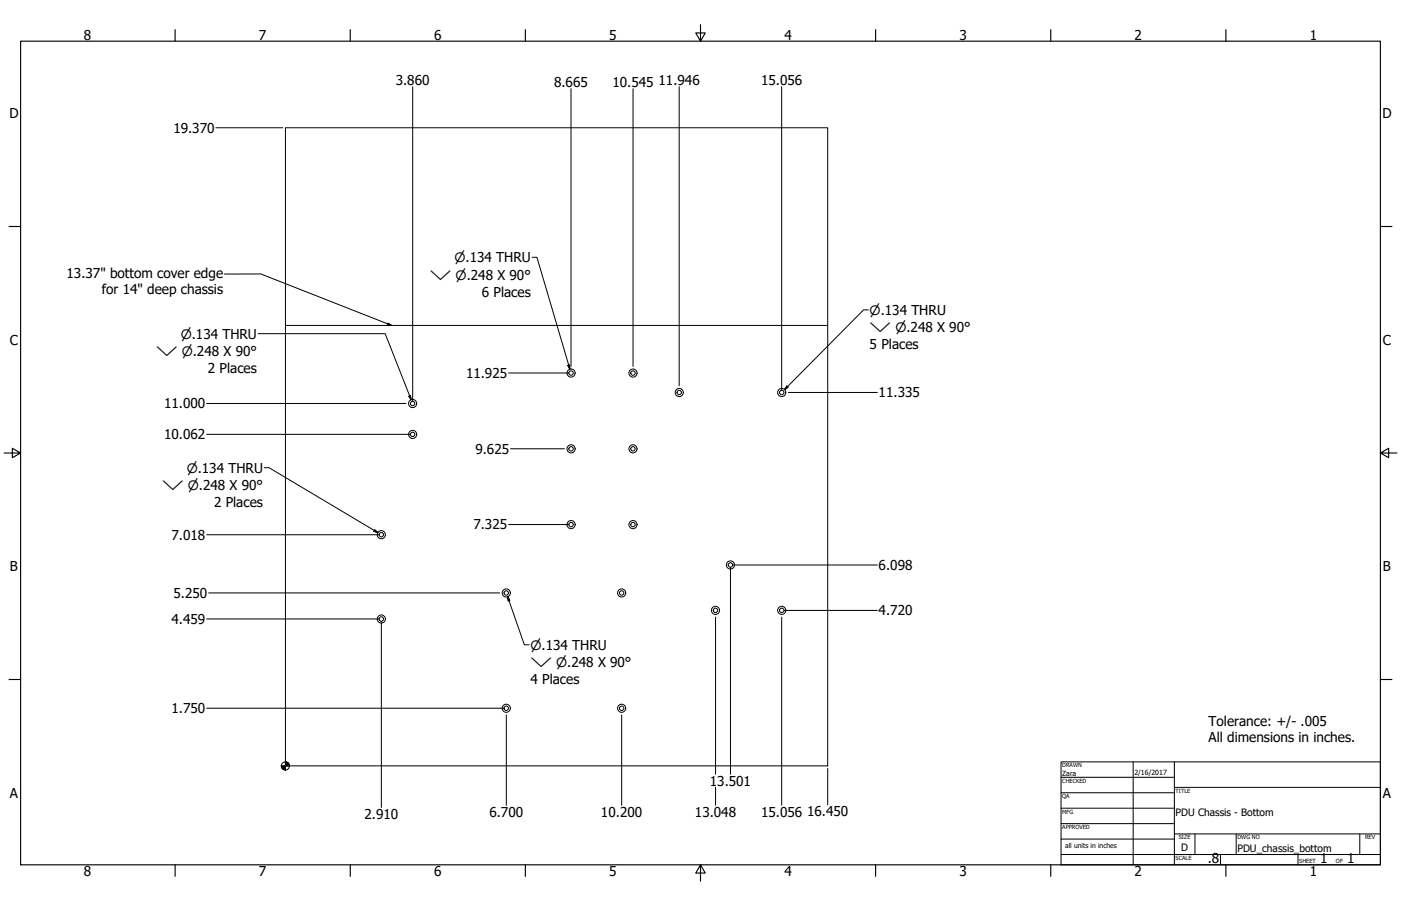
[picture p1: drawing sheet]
<svg xmlns="http://www.w3.org/2000/svg" width="864mm" height="559mm" viewBox="0 0 864 559" stroke-linecap="round" stroke-linejoin="round" font-family="sans-serif">
<!-- layer: Visible (ANSI) -->
<g fill="none" stroke="#000" stroke-width=".62">
<path d="M176 79h334v393h-334z"/>
<circle cx="352" cy="230" r="2.5"/>
<circle cx="352" cy="230" r="1.4"/>
<circle cx="390" cy="230" r="2.5"/>
<circle cx="390" cy="230" r="1.4"/>
<circle cx="254" cy="249" r="2.5"/>
<circle cx="254" cy="249" r="1.4"/>
<circle cx="419" cy="242" r="2.5"/>
<circle cx="419" cy="242" r="1.4"/>
<circle cx="482" cy="242" r="2.5"/>
<circle cx="482" cy="242" r="1.4"/>
<circle cx="254" cy="268" r="2.5"/>
<circle cx="254" cy="268" r="1.4"/>
<circle cx="352" cy="277" r="2.5"/>
<circle cx="352" cy="277" r="1.4"/>
<circle cx="390" cy="277" r="2.5"/>
<circle cx="390" cy="277" r="1.4"/>
<circle cx="235" cy="330" r="2.5"/>
<circle cx="235" cy="330" r="1.4"/>
<circle cx="352" cy="324" r="2.5"/>
<circle cx="352" cy="324" r="1.4"/>
<circle cx="390" cy="324" r="2.5"/>
<circle cx="390" cy="324" r="1.4"/>
<circle cx="450" cy="348" r="2.5"/>
<circle cx="450" cy="348" r="1.4"/>
<circle cx="312" cy="366" r="2.5"/>
<circle cx="312" cy="366" r="1.4"/>
<circle cx="383" cy="366" r="2.5"/>
<circle cx="383" cy="366" r="1.4"/>
<circle cx="441" cy="376" r="2.5"/>
<circle cx="441" cy="376" r="1.4"/>
<circle cx="482" cy="376" r="2.5"/>
<circle cx="482" cy="376" r="1.4"/>
<circle cx="235" cy="382" r="2.5"/>
<circle cx="235" cy="382" r="1.4"/>
<circle cx="312" cy="437" r="2.5"/>
<circle cx="312" cy="437" r="1.4"/>
<circle cx="383" cy="437" r="2.5"/>
<circle cx="383" cy="437" r="1.4"/>
</g>
<!-- layer: Border (ANSI) -->
<g fill="none" stroke="#000" stroke-width=".7">
<path d="M108 18v7M216 18v7M324 18v7M432 15v10l-3-5h6l-3 5M540 18v7M648 18v7M756 18v7M13 25h838v508h-838zM6 140h7M851 140h7M3 279h10l-5-3v6l5-3M851 279l5 3v-6l-5 3h10"/>
<path d="M6 419h7M851 419h7M108 533v8M216 533v8M324 533v8M432 533l3 5h-6l3-5v11M540 533v8M648 533v8M756 533v8"/>
</g>
<!-- layer: Title (ANSI) -->
<g fill="none" stroke="#000" stroke-width=".62">
<path d="M654 470h197v63h-197zM654 479h70M698 470v63M724 470v63M654 489h70M654 498h70M724 486h127M654 508h70M654 518h70M724 514h127M737 514v13M762 514v13"/>
<path d="M838 514v13M654 527h197M752 527v6M800 527v6"/>
</g>
<!-- layer: Sketch Geometry (ANSI) -->
<path d="M176 201h334" fill="none" stroke="#000" stroke-width=".62"/>
<!-- layer: Dimension (ANSI) -->
<g fill="none" stroke="#000" stroke-width=".62">
<path d="M254 53v194M352 55v171M390 55v171M419 53v185M482 53v187M133 79h41M313 230h37M127 249h123M486 242h55M127 268h126M315 277h33M127 330h106"/>
<path d="M313 324h37M450 350v128M452 348h89M129 366h179M483 376h58M127 382h106M235 383v115M441 381v97M482 381v116M127 437h184M312 441v56M383 441v56"/>
<path d="M510 474v22M441 486v11"/>
<circle cx="176" cy="472" r="2.5"/>
</g>
<path d="M173 472l1 2zM173 472l2 3zM173 472l3 3h-1zM176 472h2zM176 470l2 2h-2zM176 470v5zM173 472h3v3zM173 472h3zM178 471v1zM177 470l1 2zM176 470h1l1 2z" fill="#000" stroke="#000" stroke-width=".62"/>
<!-- layer: Symbol (ANSI) -->
<path d="M328 159h3l20 69M138 169h23l80 32M239 199l2 2-2-1zM535 191h-3l-48 49M159 206h78l16 41M350 225h1v3zM485 238l1 1-2 1zM252 244h1v3zM163 288h3l67 40M231 327l2 1h-2zM313 368l1 2-1 1zM313 368l10 30h3" fill="none" stroke="#000" stroke-width=".62"/>
<path d="M239 200l2 1zM239 199l2 2-2-1zM350 225l1 3zM350 225h1v3zM485 238l-1 2zM485 238l1 1-2 1zM252 244l1 3zM252 244h1v3zM231 328h2zM231 327l2 1h-2zM313 368l1 2zM313 368l1 2-1 1z" fill="#000" stroke="#000" stroke-width=".62"/>
<g font-size="8.4">
<text x="52" y="24">8</text>
<text x="160" y="24">7</text>
<text x="268" y="24">6</text>
<text x="376" y="24">5</text>
<text x="483" y="24">4</text>
<text x="591" y="24">3</text>
<text x="699" y="24">2</text>
<text x="807" y="24">1</text>
<text x="244" y="53">3.860</text>
<text x="342" y="54">8.665</text>
<text x="378" y="54">10.545</text>
<text x="406" y="53">11.946</text>
<text x="469" y="53">15.056</text>
<text x="6" y="73">D</text>
<text x="852" y="73">D</text>
<text x="107" y="82">19.370</text>
<text x="41" y="171">13.37&quot; bottom cover edge</text>
<text x="63" y="181">for 14&quot; deep chassis</text>
<text x="297" y="183">6 Places</text>
<text x="6" y="213">C</text>
<text x="536" y="216">5 Places</text>
<text x="852" y="213">C</text>
<text x="128" y="230">2 Places</text>
<text x="287" y="233">11.925</text>
<text x="542" y="245">11.335</text>
<text x="101" y="252">11.000</text>
<text x="101" y="271">10.062</text>
<text x="293" y="280">9.625</text>
<text x="132" y="313">2 Places</text>
<text x="292" y="327">7.325</text>
<text x="106" y="333">7.018</text>
<text x="6" y="352">B</text>
<text x="542" y="352">6.098</text>
<text x="852" y="352">B</text>
<text x="107" y="369">5.250</text>
<text x="542" y="380">4.720</text>
<text x="106" y="385">4.459</text>
<text x="327" y="422">4 Places</text>
<text x="106" y="440">1.750</text>
<text x="745" y="448">Tolerance: +/- .005</text>
<text x="745" y="458">All dimensions in inches.</text>
<text x="438" y="485">13.501</text>
<text x="6" y="492">A</text>
<text x="852" y="492">A</text>
<text x="302" y="504">6.700</text>
<text x="370" y="504">10.200</text>
<text x="428" y="504">13.048</text>
<text x="469" y="504">15.056</text>
<text x="497" y="503">16.450</text>
<text x="225" y="505">2.910</text>
<text x="744" y="533">.8</text>
<text x="814" y="533">1</text>
<text x="830" y="533">1</text>
<text x="52" y="541">8</text>
<text x="160" y="541">7</text>
<text x="268" y="541">6</text>
<text x="376" y="541">5</text>
<text x="483" y="541">4</text>
<text x="591" y="541">3</text>
<text x="699" y="541">2</text>
<text x="807" y="541">1</text>
</g>
<g font-size="8">
<text x="280" y="162">⌀.134 THRU</text>
<text x="265" y="172">⌵ ⌀.248 X 90°</text>
<text x="536" y="194">⌀.134 THRU</text>
<text x="111" y="209">⌀.134 THRU</text>
<text x="536" y="205">⌵ ⌀.248 X 90°</text>
<text x="96" y="220">⌵ ⌀.248 X 90°</text>
<text x="115" y="292">⌀.134 THRU</text>
<text x="100" y="302">⌵ ⌀.248 X 90°</text>
<text x="327" y="401">⌀.134 THRU</text>
<text x="327" y="411">⌵ ⌀.248 X 90°</text>
</g>
<g font-size="6.3">
<text x="725" y="503">PDU Chassis - Bottom</text>
<text x="728" y="525">D</text>
<text x="763" y="525">PDU_chassis_bottom</text>
</g>
<g font-size="4.4">
<text x="655" y="479">Zara</text>
<text x="699" y="478">2/16/2017</text>
</g>
<text font-size="4.2" x="657" y="523">all units in inches</text>
<g font-size="3.5">
<text x="655" y="473">DRAWN</text>
<text x="655" y="483">CHECKED</text>
<text x="725" y="489">TITLE</text>
<text x="655" y="492">QA</text>
<text x="655" y="502">MFG</text>
<text x="655" y="511">APPROVED</text>
<text x="727" y="518">SIZE</text>
<text x="763" y="518">DWG NO</text>
<text x="841" y="518">REV</text>
<text x="725" y="530">SCALE</text>
<text x="801" y="533">SHEET</text>
<text x="824" y="533">OF</text>
</g>
</svg>
